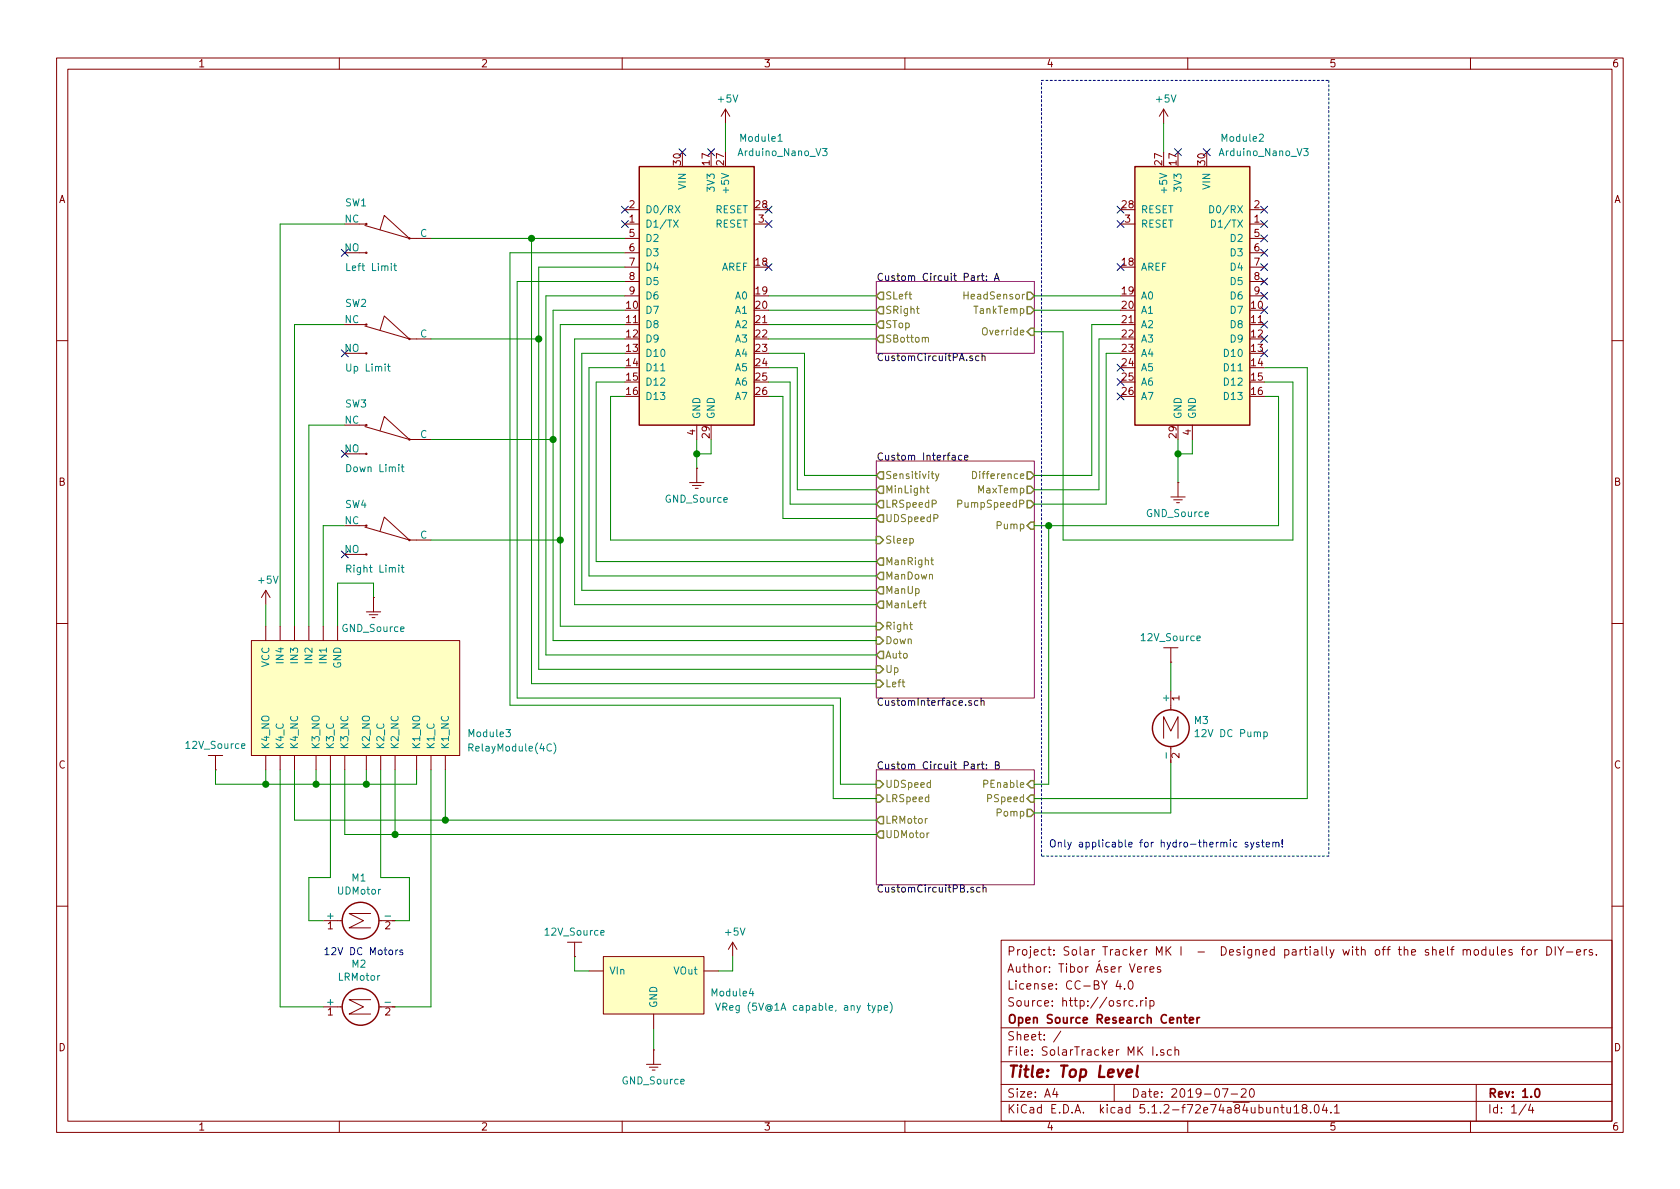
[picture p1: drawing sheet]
EESchema Schematic File Version 4
LIBS:SolarTracker MK I-cache
EELAYER 29 0
EELAYER END
$Descr A4 11693 8268
encoding utf-8
Sheet 1 4
Title "Top Level"
Date "2019-07-20"
Rev "1.0"
Comp "Open Source Research Center"
Comment1 "Source: http://osrc.rip"
Comment2 "License: CC-BY 4.0"
Comment3 "Author: Tibor Áser Veres"
Comment4 "Project: Solar Tracker MK I  -  Designed partially with off the shelf modules for DIY-ers."
$EndDescr
$Comp
L power:+5V #PWR0102
U 1 1
P 5050 850
F 0 "#PWR0102" H 5050 700 50  0001 C CNN
F 1 "+5V" H 5065 1023 50  0000 C CNN
F 2 "" H 5050 850 50  0001 C CNN
F 3 "" H 5050 850 50  0001 C CNN
	1    5050 850 
	1    0    0    -1  
$EndComp
Wire Wire Line
	4850 3050 4850 3150
Wire Wire Line
	4950 3050 4950 3150
Wire Wire Line
	4950 3150 4850 3150
Connection ~ 4850 3150
Wire Wire Line
	4850 3150 4850 3250
Wire Wire Line
	5050 850  5050 1050
Wire Wire Line
	5350 2050 6100 2050
Wire Wire Line
	5350 2150 6100 2150
Wire Wire Line
	5350 2250 6100 2250
Wire Wire Line
	6100 2350 5350 2350
$Sheet
S 6100 1950 1100 500 
U 5D3AB2EA
F0 "Custom Circuit Part: A" 50
F1 "CustomCircuitPA.sch" 50
F2 "STop" O L 6100 2250 50 
F3 "SBottom" O L 6100 2350 50 
F4 "SLeft" O L 6100 2050 50 
F5 "SRight" O L 6100 2150 50 
F6 "Override" I R 7200 2300 50 
F7 "TankTemp" O R 7200 2150 50 
F8 "HeadSensor" O R 7200 2050 50 
$EndSheet
Wire Wire Line
	4250 2750 4350 2750
Wire Wire Line
	4150 2650 4350 2650
Wire Wire Line
	4100 2550 4350 2550
Wire Wire Line
	4050 2450 4350 2450
Wire Wire Line
	4350 2350 4000 2350
Wire Wire Line
	3900 2250 4350 2250
Wire Wire Line
	4350 2150 3850 2150
Wire Wire Line
	3850 2150 3850 3050
Wire Wire Line
	3800 2050 4350 2050
Wire Wire Line
	3750 1850 4350 1850
Wire Wire Line
	4350 1650 3700 1650
Connection ~ 3700 1650
Wire Wire Line
	4350 1750 3550 1750
Wire Wire Line
	4350 1950 3600 1950
Wire Wire Line
	8200 3050 8200 3150
Wire Wire Line
	8300 3050 8300 3150
Wire Wire Line
	8300 3150 8200 3150
Connection ~ 8200 3150
Wire Wire Line
	8200 3150 8200 3350
$Comp
L power:+5V #PWR024
U 1 1
P 8100 850
F 0 "#PWR024" H 8100 700 50  0001 C CNN
F 1 "+5V" H 8115 1023 50  0000 C CNN
F 2 "" H 8100 850 50  0001 C CNN
F 3 "" H 8100 850 50  0001 C CNN
	1    8100 850 
	1    0    0    -1  
$EndComp
Wire Wire Line
	8100 850  8100 1050
$Sheet
S 6100 3200 1100 1650
U 5D43DE4E
F0 "Custom Interface" 50
F1 "CustomInterface.sch" 50
F2 "Sensitivity" O L 6100 3300 50 
F3 "MinLight" O L 6100 3400 50 
F4 "LRSpeedP" O L 6100 3500 50 
F5 "UDSpeedP" O L 6100 3600 50 
F6 "Difference" O R 7200 3300 50 
F7 "MaxTemp" O R 7200 3400 50 
F8 "PumpSpeedP" O R 7200 3500 50 
F9 "ManUp" O L 6100 4100 50 
F10 "Auto" O L 6100 4550 50 
F11 "ManLeft" O L 6100 4200 50 
F12 "ManDown" O L 6100 4000 50 
F13 "ManRight" O L 6100 3900 50 
F14 "Right" I L 6100 4350 50 
F15 "Up" I L 6100 4650 50 
F16 "Down" I L 6100 4450 50 
F17 "Left" I L 6100 4750 50 
F18 "Sleep" I L 6100 3750 50 
F19 "Pump" I R 7200 3650 50 
$EndSheet
Wire Wire Line
	7700 2450 7800 2450
Wire Wire Line
	7800 2350 7650 2350
Wire Wire Line
	7600 2250 7800 2250
Wire Wire Line
	8800 2750 8900 2750
Wire Wire Line
	8900 2750 8900 3650
Wire Wire Line
	9000 2650 9000 3750
Wire Wire Line
	8800 2650 9000 2650
Wire Wire Line
	7800 2150 7200 2150
Wire Wire Line
	7200 2050 7800 2050
Wire Wire Line
	9000 3750 7400 3750
Wire Wire Line
	7400 3750 7400 2300
Wire Wire Line
	7200 2300 7400 2300
$Comp
L Local:LimitSW-HexaLib SW1
U 1 1
P 2700 1650
F 0 "SW1" H 3000 1900 50  0000 R CNN
F 1 "Left Limit" H 3000 1450 50  0000 R CNN
F 2 "" H 2700 1650 50  0001 C CNN
F 3 "" H 2700 1650 50  0001 C CNN
	1    2700 1650
	-1   0    0    -1  
$EndComp
Wire Wire Line
	3000 1650 3700 1650
Wire Wire Line
	3000 2350 3750 2350
Connection ~ 3750 2350
Wire Wire Line
	3750 2350 3750 1850
Wire Wire Line
	3850 3050 3000 3050
Connection ~ 3850 3050
Wire Wire Line
	3900 3750 3000 3750
Connection ~ 3900 3750
Wire Wire Line
	3900 3750 3900 2250
Wire Wire Line
	2400 3650 2250 3650
Wire Wire Line
	2250 4350 2250 3650
Wire Wire Line
	2150 2950 2150 4350
Wire Wire Line
	2150 2950 2400 2950
Wire Wire Line
	2050 4350 2050 2250
Wire Wire Line
	2050 2250 2400 2250
Wire Wire Line
	1950 1550 1950 4350
Wire Wire Line
	1950 1550 2400 1550
$Comp
L power:+5V #PWR010
U 1 1
P 1850 4200
F 0 "#PWR010" H 1850 4050 50  0001 C CNN
F 1 "+5V" H 1865 4373 50  0000 C CNN
F 2 "" H 1850 4200 50  0001 C CNN
F 3 "" H 1850 4200 50  0001 C CNN
	1    1850 4200
	1    0    0    -1  
$EndComp
Wire Wire Line
	2900 5350 2900 5450
Wire Wire Line
	2900 5450 2550 5450
Wire Wire Line
	1850 5350 1850 5450
Connection ~ 1850 5450
Wire Wire Line
	1850 5450 1500 5450
Wire Wire Line
	2200 5350 2200 5450
Connection ~ 2200 5450
Wire Wire Line
	2200 5450 1850 5450
Wire Wire Line
	2550 5350 2550 5450
Connection ~ 2550 5450
Wire Wire Line
	2550 5450 2200 5450
Wire Wire Line
	1850 4200 1850 4350
Wire Wire Line
	1500 5350 1500 5450
Wire Wire Line
	7200 3500 7700 3500
Wire Wire Line
	7700 2450 7700 3500
Wire Wire Line
	7650 3400 7200 3400
Wire Wire Line
	7650 2350 7650 3400
Wire Wire Line
	7600 3300 7200 3300
Wire Wire Line
	7600 2250 7600 3300
Wire Wire Line
	5350 2750 5450 2750
Wire Wire Line
	5450 2750 5450 3600
Wire Wire Line
	5450 3600 6100 3600
Wire Wire Line
	6100 3500 5500 3500
Wire Wire Line
	5500 3500 5500 2650
Wire Wire Line
	5350 2650 5500 2650
Wire Wire Line
	5350 2550 5550 2550
Wire Wire Line
	5550 2550 5550 3400
Wire Wire Line
	5550 3400 6100 3400
Wire Wire Line
	6100 3300 5600 3300
Wire Wire Line
	5600 3300 5600 2450
Wire Wire Line
	5600 2450 5350 2450
Wire Wire Line
	4250 3750 6100 3750
Wire Wire Line
	4250 2750 4250 3750
Wire Wire Line
	6100 3900 4150 3900
Wire Wire Line
	4150 2650 4150 3900
Wire Wire Line
	4100 4000 6100 4000
Wire Wire Line
	4100 2550 4100 4000
Wire Wire Line
	6100 4100 4050 4100
Wire Wire Line
	4050 2450 4050 4100
Wire Wire Line
	4000 4200 6100 4200
Wire Wire Line
	4000 2350 4000 4200
Wire Wire Line
	6100 4350 3900 4350
Wire Wire Line
	3900 3750 3900 4350
Wire Wire Line
	3850 4450 6100 4450
Wire Wire Line
	3850 3050 3850 4450
Wire Wire Line
	6100 4550 3800 4550
Wire Wire Line
	3800 2050 3800 4550
Wire Wire Line
	3750 4650 6100 4650
Wire Wire Line
	3750 2350 3750 4650
Wire Wire Line
	6100 4750 3700 4750
Wire Wire Line
	3700 1650 3700 4750
$Comp
L Motor:Motor_DC M1
U 1 1
P 2450 6400
F 0 "M1" V 2745 6350 50  0000 C CNN
F 1 "UDMotor" V 2654 6350 50  0000 C CNN
F 2 "" H 2450 6310 50  0001 C CNN
F 3 "~" H 2450 6310 50  0001 C CNN
	1    2450 6400
	0    -1   -1   0   
$EndComp
$Comp
L Motor:Motor_DC M2
U 1 1
P 2450 7000
F 0 "M2" V 2745 6950 50  0000 C CNN
F 1 "LRMotor" V 2654 6950 50  0000 C CNN
F 2 "" H 2450 6910 50  0001 C CNN
F 3 "~" H 2450 6910 50  0001 C CNN
	1    2450 7000
	0    -1   -1   0   
$EndComp
Wire Wire Line
	2300 6100 2150 6100
Wire Wire Line
	2150 6100 2150 6400
Wire Wire Line
	2150 6400 2250 6400
Wire Wire Line
	2650 6100 2850 6100
Wire Wire Line
	2850 6100 2850 6400
Wire Wire Line
	2850 6400 2750 6400
Wire Wire Line
	1950 7000 2250 7000
Wire Wire Line
	2750 7000 3000 7000
$Sheet
S 6100 5350 1100 800 
U 5DAD4B14
F0 "Custom Circuit Part: B" 50
F1 "CustomCircuitPB.sch" 50
F2 "LRSpeed" I L 6100 5550 50 
F3 "UDSpeed" I L 6100 5450 50 
F4 "LRMotor" O L 6100 5700 50 
F5 "UDMotor" O L 6100 5800 50 
F6 "PSpeed" I R 7200 5550 50 
F7 "Pomp" O R 7200 5650 50 
F8 "PEnable" I R 7200 5450 50 
$EndSheet
$Comp
L Motor:Motor_DC M?
U 1 1
P 8150 5000
AR Path="/5DAD4B14/5DAFA334" Ref="M?"  Part="1" 
AR Path="/5DAFA334" Ref="M3"  Part="1" 
F 0 "M3" H 8308 4996 50  0000 L CNN
F 1 "12V DC Pump" H 8308 4905 50  0000 L CNN
F 2 "" H 8150 4910 50  0001 C CNN
F 3 "~" H 8150 4910 50  0001 C CNN
	1    8150 5000
	1    0    0    -1  
$EndComp
Wire Wire Line
	8150 4600 8150 4800
Wire Wire Line
	8150 5300 8150 5650
Wire Wire Line
	7200 3650 7300 3650
Wire Wire Line
	7300 3650 7300 5450
Wire Wire Line
	7300 5450 7200 5450
Connection ~ 7300 3650
Wire Wire Line
	7300 3650 8900 3650
Wire Wire Line
	7200 5550 9100 5550
Wire Wire Line
	9100 5550 9100 2550
Wire Wire Line
	9100 2550 8800 2550
Text Notes 2250 6650 0    50   ~ 0
12V DC Motors
Wire Wire Line
	1950 5350 1950 7000
Wire Wire Line
	2300 5350 2300 6100
Wire Wire Line
	2650 5350 2650 6100
Wire Wire Line
	3000 5350 3000 7000
Wire Wire Line
	6100 5800 2750 5800
Wire Wire Line
	2400 5800 2400 5350
Wire Wire Line
	2750 5350 2750 5800
Connection ~ 2750 5800
Wire Wire Line
	2750 5800 2400 5800
Wire Wire Line
	2050 5350 2050 5700
Wire Wire Line
	2050 5700 3100 5700
Wire Wire Line
	3100 5700 3100 5350
Connection ~ 3100 5700
Wire Wire Line
	3100 5700 6100 5700
Wire Wire Line
	3600 4850 5850 4850
Wire Wire Line
	3600 1950 3600 4850
Wire Wire Line
	3550 4900 5800 4900
Wire Wire Line
	3550 1750 3550 4900
Wire Wire Line
	5850 5450 6100 5450
Wire Wire Line
	5850 4850 5850 5450
Wire Wire Line
	6100 5550 5800 5550
Wire Wire Line
	5800 4900 5800 5550
Wire Wire Line
	8150 5650 7200 5650
$Comp
L power:+5V #PWR051
U 1 1
P 5100 6650
F 0 "#PWR051" H 5100 6500 50  0001 C CNN
F 1 "+5V" H 5115 6823 50  0000 C CNN
F 2 "" H 5100 6650 50  0001 C CNN
F 3 "" H 5100 6650 50  0001 C CNN
	1    5100 6650
	1    0    0    -1  
$EndComp
Wire Wire Line
	5000 6750 5100 6750
Wire Wire Line
	5100 6750 5100 6650
Wire Wire Line
	4000 6650 4000 6750
Wire Wire Line
	4550 7150 4550 7300
NoConn ~ 4350 1450
NoConn ~ 4350 1550
NoConn ~ 4750 1050
NoConn ~ 4950 1050
NoConn ~ 5350 1450
NoConn ~ 5350 1550
NoConn ~ 5350 1850
NoConn ~ 7800 1850
NoConn ~ 7800 1550
NoConn ~ 7800 1450
NoConn ~ 8200 1050
NoConn ~ 8400 1050
NoConn ~ 8800 1450
NoConn ~ 8800 1550
NoConn ~ 8800 1650
NoConn ~ 8800 1750
NoConn ~ 8800 1850
NoConn ~ 8800 1950
NoConn ~ 8800 2050
NoConn ~ 8800 2150
NoConn ~ 8800 2250
NoConn ~ 8800 2350
NoConn ~ 8800 2450
NoConn ~ 7800 2550
NoConn ~ 7800 2650
NoConn ~ 7800 2750
NoConn ~ 2400 3850
NoConn ~ 2400 3150
NoConn ~ 2400 2450
NoConn ~ 2400 1750
Wire Wire Line
	4100 6750 4000 6750
$Comp
L Local:12V_Source #PWR0101
U 1 1
P 8150 4600
F 0 "#PWR0101" H 8150 4850 50  0001 C CNN
F 1 "12V_Source" H 8150 4773 50  0000 C CNN
F 2 "" H 8150 4600 50  0001 C CNN
F 3 "" H 8150 4600 50  0001 C CNN
	1    8150 4600
	1    0    0    -1  
$EndComp
$Comp
L Local:12V_Source #PWR0103
U 1 1
P 4000 6650
F 0 "#PWR0103" H 4000 6900 50  0001 C CNN
F 1 "12V_Source" H 4000 6823 50  0000 C CNN
F 2 "" H 4000 6650 50  0001 C CNN
F 3 "" H 4000 6650 50  0001 C CNN
	1    4000 6650
	1    0    0    -1  
$EndComp
$Comp
L Local:12V_Source #PWR0104
U 1 1
P 1500 5350
F 0 "#PWR0104" H 1500 5600 50  0001 C CNN
F 1 "12V_Source" H 1500 5523 50  0000 C CNN
F 2 "" H 1500 5350 50  0001 C CNN
F 3 "" H 1500 5350 50  0001 C CNN
	1    1500 5350
	1    0    0    -1  
$EndComp
$Comp
L Local:GND_Source #PWR0107
U 1 1
P 4550 7300
F 0 "#PWR0107" H 4550 7000 50  0001 C CNN
F 1 "GND_Source" H 4550 7087 50  0000 C CNN
F 2 "" H 4550 7300 50  0001 C CNN
F 3 "" H 4550 7300 50  0001 C CNN
	1    4550 7300
	1    0    0    -1  
$EndComp
Wire Notes Line
	9250 5950 7250 5950
Wire Notes Line
	7250 5950 7250 550 
Wire Notes Line
	7250 550  9250 550 
Wire Notes Line
	9250 550  9250 5950
Text Notes 7300 5900 0    50   ~ 0
Only applicable for hydro-thermic system!
Wire Wire Line
	2600 4150 2600 4050
Wire Wire Line
	2600 4050 2350 4050
Wire Wire Line
	2350 4050 2350 4350
$Comp
L Local:RelayModule(4C) Module3
U 1 1
P 2450 4850
F 0 "Module3" V 2200 4050 50  0000 R CNN
F 1 "RelayModule(4C)" V 2100 4050 50  0000 R CNN
F 2 "" H 2400 5250 50  0001 C CNN
F 3 "" H 2400 5250 50  0001 C CNN
	1    2450 4850
	0    -1   -1   0   
$EndComp
$Comp
L Local:VReg Module4
U 1 1
P 4550 6800
F 0 "Module4" H 5100 6700 50  0000 C CNN
F 1 "VReg (5V@1A capable, any type)" H 5600 6600 50  0000 C CNN
F 2 "" H 4550 6800 50  0001 C CNN
F 3 "" H 4550 6800 50  0001 C CNN
	1    4550 6800
	1    0    0    -1  
$EndComp
$Comp
L Local:Arduino_Nano_V3 Module1
U 1 1
P 4850 2050
F 0 "Module1" H 5300 3150 50  0000 C CNN
F 1 "Arduino_Nano_V3" H 5450 3050 50  0000 C CNN
F 2 "Module:Arduino_Nano" H 5000 1100 50  0001 L CNN
F 3 "http://www.mouser.com/pdfdocs/Gravitech_Arduino_Nano3_0.pdf" H 4850 1050 50  0001 C CNN
	1    4850 2050
	1    0    0    -1  
$EndComp
$Comp
L Local:Arduino_Nano_V3 Module2
U 1 1
P 8300 2050
F 0 "Module2" H 7950 3150 50  0000 C CNN
F 1 "Arduino_Nano_V3" H 7800 3050 50  0000 C CNN
F 2 "Module:Arduino_Nano" H 8450 1100 50  0001 L CNN
F 3 "http://www.mouser.com/pdfdocs/Gravitech_Arduino_Nano3_0.pdf" H 8300 1050 50  0001 C CNN
	1    8300 2050
	-1   0    0    -1  
$EndComp
$Comp
L Local:GND_Source #PWR01
U 1 1
P 2600 4150
F 0 "#PWR01" H 2600 3850 50  0001 C CNN
F 1 "GND_Source" H 2600 3937 50  0000 C CNN
F 2 "" H 2600 4150 50  0001 C CNN
F 3 "" H 2600 4150 50  0001 C CNN
	1    2600 4150
	1    0    0    -1  
$EndComp
$Comp
L Local:GND_Source #PWR03
U 1 1
P 4850 3250
F 0 "#PWR03" H 4850 2950 50  0001 C CNN
F 1 "GND_Source" H 4850 3037 50  0000 C CNN
F 2 "" H 4850 3250 50  0001 C CNN
F 3 "" H 4850 3250 50  0001 C CNN
	1    4850 3250
	1    0    0    -1  
$EndComp
$Comp
L Local:GND_Source #PWR05
U 1 1
P 8200 3350
F 0 "#PWR05" H 8200 3050 50  0001 C CNN
F 1 "GND_Source" H 8200 3137 50  0000 C CNN
F 2 "" H 8200 3350 50  0001 C CNN
F 3 "" H 8200 3350 50  0001 C CNN
	1    8200 3350
	1    0    0    -1  
$EndComp
$Comp
L Local:LimitSW-HexaLib SW2
U 1 1
P 2700 2350
F 0 "SW2" H 3000 2600 50  0000 R CNN
F 1 "Up Limit" H 3000 2150 50  0000 R CNN
F 2 "" H 2700 2350 50  0001 C CNN
F 3 "" H 2700 2350 50  0001 C CNN
	1    2700 2350
	-1   0    0    -1  
$EndComp
$Comp
L Local:LimitSW-HexaLib SW3
U 1 1
P 2700 3050
F 0 "SW3" H 3000 3300 50  0000 R CNN
F 1 "Down Limit" H 3000 2850 50  0000 R CNN
F 2 "" H 2700 3050 50  0001 C CNN
F 3 "" H 2700 3050 50  0001 C CNN
	1    2700 3050
	-1   0    0    -1  
$EndComp
$Comp
L Local:LimitSW-HexaLib SW4
U 1 1
P 2700 3750
F 0 "SW4" H 3000 4000 50  0000 R CNN
F 1 "Right Limit" H 3000 3550 50  0000 R CNN
F 2 "" H 2700 3750 50  0001 C CNN
F 3 "" H 2700 3750 50  0001 C CNN
	1    2700 3750
	-1   0    0    -1  
$EndComp
$EndSCHEMATC
